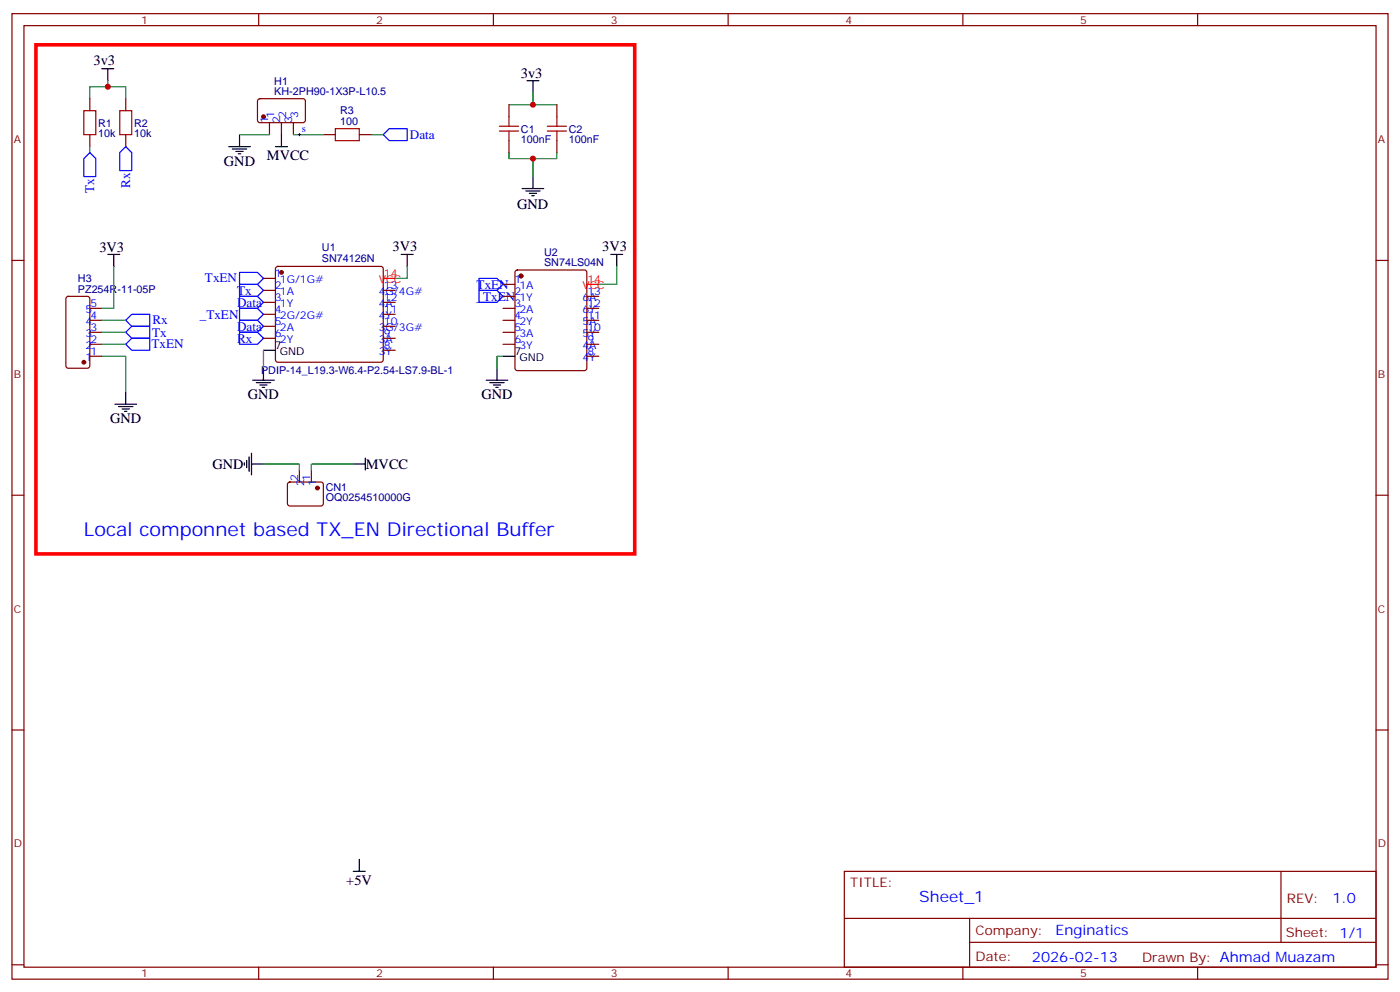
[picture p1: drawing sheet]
<svg xmlns="http://www.w3.org/2000/svg" width="412mm" height="292mm" viewBox="0 0 412 292" stroke-linecap="round" stroke-linejoin="round" font-family="sans-serif">
<g fill="none" stroke="#870000" stroke-width=".35">
<path d="M3.5 4h405.4v284.4h-405.4zM7.1 7.5h398.2v277.3h-398.2zM76.2 4v3.5M145.3 4v3.5M214.5 4v3.5M283.6 4v3.5M352.8 4v3.5M26.5 29.1v3.5M26.5 39.7v3.5M37 29.1v3.5M37 39.7v3.5M76.1 29.3l.5-.2h12.9l.5 .7-.1 5.9-.6 .4h-13l-.5-.7v-5.6z"/>
<path d="M79.4 36.1v3.6M82.9 36.1v3.6M86.4 36.1v3.6M95.2 39.7h3.6M105.8 39.7h3.6M149.9 30.8v3.6M164 30.8v3.6M149.9 41.4v3.5M164 41.4v3.5M3.5 76.7h3.6M81.4 78.7l.4-.2h30.4l.5 .2 .2 .5v26.8l-.2 .5-.5 .2h-30.4l-.5-.3-.2-.4v-26.8zM151.9 79.7l.5-.2h19.8l.5 .2 .2 .5v28.2l-.3 .5-.4 .2h-19.8l-.5-.2-.2-.5v-28.2z"/>
<path d="M405.3 76.7h3.6M19.6 87.5l.5-.2h5.7l.6 .4 .1 20-.5 .7h-5.9l-.6-.4-.1-20zM26.5 97.9h3.5M26.5 94.3h3.5M26.5 90.8h3.5M77.6 82h3.5M77.6 85.5h3.5M77.6 89h3.5M77.6 92.6h3.5M77.6 96.1h3.5M77.6 99.6h3.5M112.9 85.5h3.5"/>
<path d="M112.9 89h3.5M112.9 92.6h3.5M112.9 96.1h3.5M112.9 99.6h3.5M148.2 97.9h3.5M148.2 94.3h3.5M148.2 90.8h3.5M148.2 83.7h3.5M148.2 87.3h3.5M172.9 97.9h3.5M172.9 94.3h3.5M172.9 90.8h3.5"/>
<path d="M172.9 87.3h3.5M26.5 104.9h3.5M26.5 101.4h3.5M112.9 103.2h3.5M148.2 101.4h3.5M172.9 104.9h3.5M172.9 101.4h3.5M88.2 138.4v3.6M91.7 138.4v3.6M3.5 145.8h3.6M84.9 142.2l.5-.2h9.4l.4 .7v5.9l-.7 .4-9.4-.1-.4-.6v-5.6zM405.3 145.8h3.6"/>
<path d="M3.5 215h3.6M405.3 215h3.6M248.7 256.6h156.6v28.2h-156.6zM377.3 256.6v20.9M248.7 270.5h156.5M285.6 277.5h119.6M285.6 270.5v14.1M3.5 284.1h3.6M76.2 284.8v3.6M145.3 284.8v3.6M214.5 284.8v3.6M283.6 284.8v3.6"/>
<path d="M352.8 284.8v3.6M405.3 284.1h3.6"/>
</g>
<g fill="none" stroke="#000" stroke-width=".35">
<path d="M30 20.2h3.5M31.7 20.2v3.6M70.6 39.7v3.5M82.9 39.7v3.5M155.2 23.8h3.5M157 23.8v3.5M67.4 43.2h6.3M68.4 43.9h4.3M69.5 44.6h2.1M70.2 45.3h.7M81.1 43.2h3.6M153.8 55.5h6.4"/>
<path d="M154.9 56.2h4.2M155.9 56.9h2.1M156.6 57.6h.7M157 52v3.5M31.7 74.9h3.6M33.5 74.9v3.6M118.2 74.9h3.5M119.9 74.9v3.6M179.9 74.9h3.5M181.7 74.9v3.6M33.9 119h6.3M34.9 119.7h4.3"/>
<path d="M37 115.5v3.5M74.4 112h6.4M75.5 112.7h4.2M76.6 113.4h2.1M77.3 114.1h.7M77.6 103.2h3.5M77.6 108.4v3.6M143.2 112h6.4M144.3 112.7h4.2M145.3 113.4h2.2M146 114.1h.8M146.4 108.4v3.6"/>
<path d="M148.2 104.9h3.5M36 120.4h2.1M36.7 121.1h.7M72 136.3v.7M72.7 135.6v2.1M73.4 134.5v4.3M74.1 136.7h3.5M74.1 133.5v6.3M104.1 136.7h3.5M107.6 134.9v3.5M104.1 256.6h3.5M105.8 253.1v3.5"/>
</g>
<g fill="#870000" stroke="#870000" stroke-width=".35">
<circle cx="82.9" cy="80.2" r=".53"/>
<circle cx="77.6" cy="34.4" r=".53"/>
<circle cx="93.5" cy="143.7" r=".53"/>
<circle cx="24.7" cy="106.7" r=".53"/>
<circle cx="153.5" cy="81.3" r=".53"/>
</g>
<path d="M112.9 82h3.5M172.9 83.7h3.5" fill="none" stroke="#f00" stroke-width=".35"/>
<g fill="none" stroke="#008700" stroke-width=".35">
<path d="M26.5 29.1v-3.6h10.5v3.6M31.7 23.8v1.7M70.6 39.7h8.8M86.4 39.7h8.8M109.4 39.7h3.5M149.9 30.8h14.1M157 27.3v3.5M26.5 43.2v1.7M149.9 44.9v1.8h14.1v-1.8M157 46.7v5.3M33.5 78.5v12.3h-3.5M119.9 78.5v3.5h-3.5"/>
<path d="M181.7 78.5v5.2h-5.3M30 97.9h7M30 94.3h7M30 104.9h7v10.6M30 101.4h7M77.6 103.2v5.2M148.2 104.9h-1.8v3.5M77.6 136.7h10.6v1.7M104.1 136.7h-12.4v1.7"/>
</g>
<g fill="none" stroke="#00f" stroke-width=".35">
<path d="M112.9 39.7l1.8-1.8h5.2v3.5h-5.2zM26.5 44.9l1.7 1.8v5.3h-3.5v-5.3zM37 43.2l1.8 1.7v5.3h-3.5v-5.3zM37 97.9l1.8-1.8h5.3v3.5h-5.3zM37 94.3l1.8-1.7h5.3v3.5h-5.3zM38.8 99.6h5.3v3.6h-5.3l-1.8-1.8zM70.6 80.2h5.2l1.8 1.8-1.8 1.7h-5.2zM70.6 83.7h5.2l1.8 1.8-1.8 1.8h-5.2zM70.6 90.8h5.2l1.8 1.8-1.8 1.7h-5.2zM70.6 87.3h5.2l1.8 1.7-1.8 1.8h-5.2zM70.6 94.3h5.2l1.8 1.8-1.8 1.8h-5.2zM70.6 97.9h5.2l1.8 1.7-1.8 1.8h-5.2z"/>
<path d="M141.1 82h5.3l1.8 1.7-1.8 1.8h-5.3zM141.1 85.5h5.3l1.8 1.8-1.8 1.7h-5.3z"/>
</g>
<path d="M10.6 13.2h176.4v149.9h-176.4z" fill="none" stroke="#f00" stroke-width="1.1"/>
<path d="M24.7 32.6h3.5v7.1h-3.5zM35.3 32.6h3.5v7.1h-3.5zM98.8 37.9h7v3.5h-7zM147.1 37.2h5.7M147.1 38.6h5.7M149.9 34.4v2.8M149.9 38.6v2.8M161.2 37.2h5.7M161.2 38.6h5.7M164 34.4v2.8M164 38.6v2.8" fill="none" stroke="#a10000" stroke-width=".35"/>
<path d="M87.8 39.7h.7M88.2 39.3v.7" fill="none" stroke="#000" stroke-width=".29"/>
<g fill="#c00">
<circle cx="31.8" cy="25.5" r=".88"/>
<circle cx="157" cy="46.7" r=".88"/>
<circle cx="157" cy="30.8" r=".88"/>
</g>
<text font-size="5.6" fill="#00f" x="24.7" y="157.8">Local componnet based TX_EN Directional Buffer</text>
<text font-size="4.6" fill="#00f" x="270.8" y="265.6">Sheet_1</text>
<g font-size="4.2">
<text x="27.6" y="19.1">3v3</text>
<text x="153.5" y="23.1">3v3</text>
<text x="78.6" y="47.1">MVCC</text>
<text x="66" y="48.8">GND</text>
<text x="152.4" y="61.6">GND</text>
<text x="29.3" y="74.2">3V3</text>
<text x="115.7" y="73.9">3V3</text>
<text x="177.4" y="73.9">3V3</text>
<text x="73" y="117.6">GND</text>
<text x="141.8" y="117.6">GND</text>
<text x="32.5" y="124.7">GND</text>
<text x="62.6" y="138.1">GND</text>
<text x="107.8" y="138.1">MVCC</text>
<text x="102" y="260.6">+5V</text>
</g>
<g font-size="4.2" fill="#00f">
<text x="392.5" y="265.9">1.0</text>
<text x="310.9" y="275.4">Enginatics</text>
<text x="304" y="283.2">2026-02-13</text>
</g>
<g font-size="3.9" fill="#00f">
<text x="120.8" y="40.8">Data</text>
<text x="27.7" y="56.9" transform="rotate(-90 27.7 56.9)">Tx</text>
<text x="38.3" y="55.3" transform="rotate(-90 38.3 55.3)">Rx</text>
<text x="60.4" y="83.1">TxEN</text>
<text x="69.8" y="86.7">Tx</text>
<text x="140.4" y="85">TxEN</text>
<text x="140.4" y="88.5">_TxEN</text>
<text x="44.9" y="95.5">Rx</text>
<text x="58.8" y="93.8">_TxEN</text>
<text x="69.8" y="90.3">Data</text>
<text x="44.8" y="99.1">Tx</text>
<text x="69.8" y="97.4">Data</text>
<text x="69.8" y="100.9">Rx</text>
<text x="44.6" y="102.6">TxEN</text>
</g>
<g font-size="3.9" fill="#800">
<text x="250.5" y="261.2">TITLE:</text>
<text x="379.1" y="265.9">REV:</text>
<text x="287.4" y="275.4">Company:</text>
<text x="378.7" y="276">Sheet: 1/1</text>
<text x="287.4" y="283.1">Date:</text>
<text x="336.4" y="283.2">Drawn By: Ahmad Muazam</text>
</g>
<g font-size="3.2" fill="#800">
<text x="41.6" y="7">1</text>
<text x="110.8" y="7">2</text>
<text x="179.9" y="7">3</text>
<text x="249.1" y="7">4</text>
<text x="318.2" y="7">5</text>
<text x="4.1" y="42.1">A</text>
<text x="405.9" y="42.1">A</text>
<text x="4.1" y="111.3">B</text>
<text x="405.9" y="111.3">B</text>
<text x="4.1" y="180.4">C</text>
<text x="405.9" y="180.4">C</text>
<text x="4.1" y="249.6">D</text>
<text x="405.9" y="249.6">D</text>
<text x="41.6" y="287.8">1</text>
<text x="110.8" y="287.8">2</text>
<text x="179.9" y="287.8">3</text>
<text x="249.1" y="287.8">4</text>
<text x="318.2" y="287.8">5</text>
</g>
<g font-size="3.2" fill="#000080">
<text x="80.8" y="28">KH-2PH90-1X3P-L10.5</text>
<text x="80.8" y="24.9">H1</text>
<text x="100.2" y="33.7">R3</text>
<text x="28.9" y="40.5">10k</text>
<text x="28.9" y="37.3">R1</text>
<text x="39.5" y="40.5">10k</text>
<text x="39.5" y="37.3">R2</text>
<text x="100.2" y="36.8">100</text>
<text x="153.5" y="39.1">C1</text>
<text x="167.6" y="39.1">C2</text>
<text x="153.5" y="42.2">100nF</text>
<text x="167.6" y="42.2">100nF</text>
<text x="94.8" y="77.2">SN74126N</text>
<text x="94.8" y="73.9">U1</text>
<text x="160.3" y="75.4">U2</text>
<text x="22.9" y="83.1">H3</text>
<text x="160.3" y="78.5">SN74LS04N</text>
<text x="22.9" y="86.2">PZ254R-11-05P</text>
<text x="76.9" y="110.2">PDIP-14_L19.3-W6.4-P2.54-LS7.9-BL-1</text>
<text x="96" y="147.6">OQ0254510000G</text>
<text x="96" y="144.6">CN1</text>
</g>
<g font-size="3.2" fill="#00f">
<text x="80.8" y="34.8" transform="rotate(-90 80.8 34.8)">1</text>
<text x="84.3" y="34.8" transform="rotate(-90 84.3 34.8)">2</text>
<text x="87.8" y="34.8" transform="rotate(-90 87.8 34.8)">3</text>
<text x="79" y="36.3" transform="rotate(-90 79 36.3)">1</text>
<text x="82.5" y="36.3" transform="rotate(-90 82.5 36.3)">2</text>
<text x="86.1" y="36.3" transform="rotate(-90 86.1 36.3)">3</text>
<text x="88.9" y="38.8">s</text>
<text x="81" y="81.6">1</text>
<text x="82.4" y="83.4">1G/1G#</text>
<text x="151.5" y="83.4">1</text>
<text x="81" y="85.2">2</text>
<text x="81" y="88.7">3</text>
<text x="82.4" y="86.9">1A</text>
<text x="111.6" y="86.9">4G/4G#</text>
<text x="113.1" y="88.7">12</text>
<text x="113.1" y="85.2">13</text>
<text x="151.5" y="86.9">2</text>
<text x="153" y="85.2">1A</text>
<text x="153" y="88.7">1Y</text>
<text x="171.6" y="88.7">6A</text>
<text x="173" y="86.9">13</text>
<text x="25.2" y="95.7">4</text>
<text x="25.2" y="92.2">5</text>
<text x="26.6" y="94">4</text>
<text x="26.6" y="90.5">5</text>
<text x="81" y="92.2">4</text>
<text x="81" y="95.7">5</text>
<text x="82.4" y="90.5">1Y</text>
<text x="82.4" y="94">2G/2G#</text>
<text x="111.6" y="94">4Y</text>
<text x="111.6" y="90.5">4A</text>
<text x="113.1" y="95.7">10</text>
<text x="113.1" y="92.2">11</text>
<text x="151.5" y="90.5">3</text>
<text x="151.5" y="94">4</text>
<text x="153" y="92.2">2A</text>
<text x="153" y="95.7">2Y</text>
<text x="171.6" y="95.7">5A</text>
<text x="171.6" y="92.2">6Y</text>
<text x="173" y="94">11</text>
<text x="173" y="90.5">12</text>
<text x="25.2" y="99.3">3</text>
<text x="26.6" y="101">2</text>
<text x="26.6" y="97.5">3</text>
<text x="81" y="99.3">6</text>
<text x="82.4" y="97.5">2A</text>
<text x="82.4" y="101">2Y</text>
<text x="111.6" y="101">3A</text>
<text x="111.6" y="97.5">3G/3G#</text>
<text x="113.1" y="99.3">9</text>
<text x="151.5" y="97.5">5</text>
<text x="151.5" y="101">6</text>
<text x="153" y="99.3">3A</text>
<text x="171.6" y="99.3">5Y</text>
<text x="173" y="101">9</text>
<text x="173" y="97.5">10</text>
<text x="25.2" y="106.3">1</text>
<text x="25.2" y="102.8">2</text>
<text x="26.6" y="104.6">1</text>
<text x="111.6" y="104.6">3Y</text>
<text x="113.1" y="102.8">8</text>
<text x="153" y="102.8">3Y</text>
<text x="171.6" y="106.3">4Y</text>
<text x="171.6" y="102.8">4A</text>
<text x="173" y="104.6">8</text>
<text x="87.8" y="141.8" transform="rotate(-90 87.8 141.8)">2</text>
<text x="89.6" y="143.3" transform="rotate(-90 89.6 143.3)">2</text>
<text x="91.4" y="141.8" transform="rotate(-90 91.4 141.8)">1</text>
<text x="93.1" y="143.3" transform="rotate(-90 93.1 143.3)">1</text>
</g>
<g font-size="3.2" fill="#f00">
<text x="111.6" y="83.4">VCC</text>
<text x="113.1" y="81.6">14</text>
<text x="173" y="83.4">14</text>
<text x="171.6" y="85.2">VCC</text>
</g>
<g font-size="3.2">
<text x="81" y="102.8">7</text>
<text x="82.4" y="104.6">GND</text>
<text x="151.5" y="104.6">7</text>
<text x="153" y="106.3">GND</text>
</g>
</svg>
